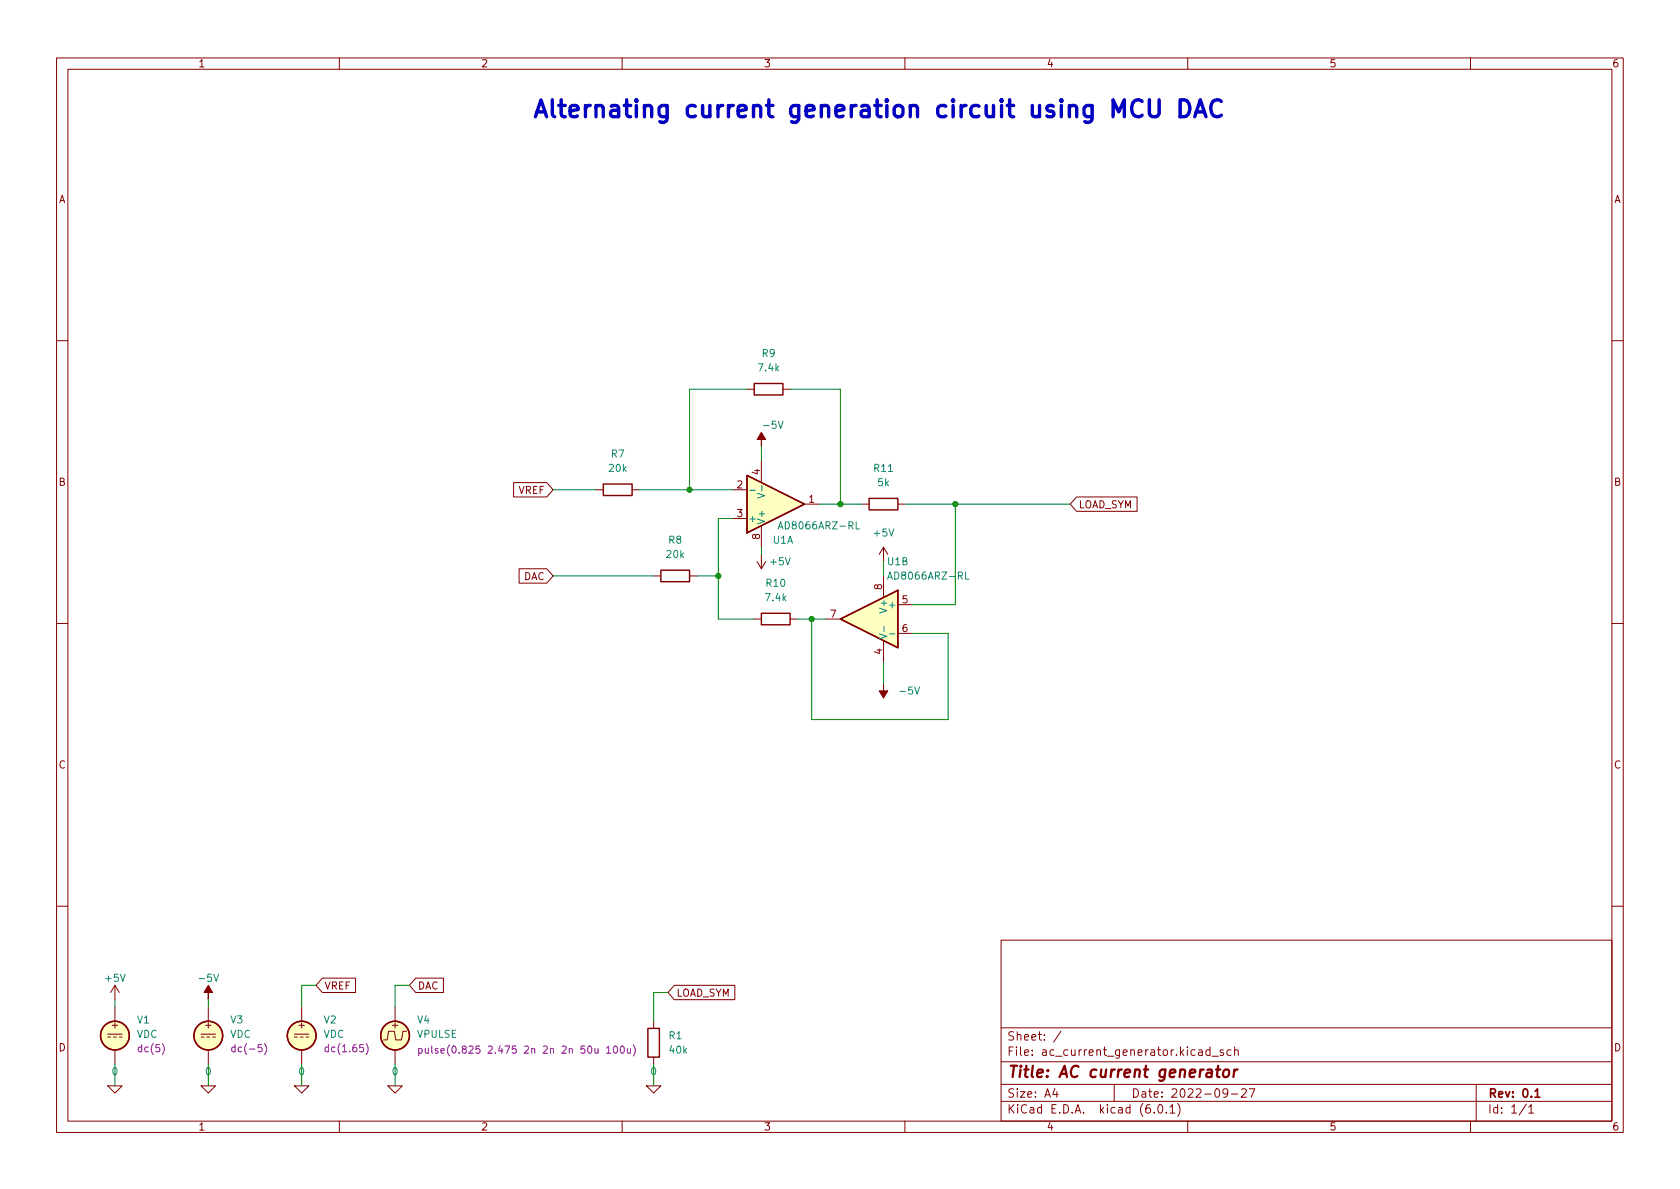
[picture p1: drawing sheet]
<svg xmlns="http://www.w3.org/2000/svg" width="297mm" height="210mm" viewBox="0 0 297 210" stroke-linecap="round" stroke-linejoin="round" font-family="sans-serif">
<path d="M0 .2h297v210.1h-297z" fill="#fff" stroke="#fff" stroke-width=".18"/>
<g fill="none" stroke="#840000" stroke-width=".18">
<path d="M10 10.2h277v190.1h-277zM12 12.2h273v186.1h-273zM60 10.2v2M110 10.2v2M160 10.2v2M210 10.2v2M260 10.2v2M10 60.2h2M132.1 68.8h1.2M138.4 68.8h1.3M285 60.2h2M90.8 85.3h5.9l1.1 1.3-1.1 1.3h-5.9z"/>
<path d="M105.4 86.6h1.3M111.8 86.6h1.2M129.5 86.6h2.6M129.5 91.7h2.6M133.9 99.3l.7 1.3M134.6 81.5v3.8M134.6 93v3.8M134.6 98v2.6M135.4 99.3l-.8 1.3M142.2 89.1h2.6M152.4 89.1h1.3M156.2 96.8l-.8 1.2"/>
<path d="M156.2 96.8v2.5M156.2 96.8l.8 1.2M158.7 89.1h1.3M190.3 87.9h10.7v2.5h-10.7l-1.1-1.3zM10 110.2h2M91.8 100.6h4.9l1.1 1.2-1.1 1.3h-4.9zM115.6 101.8h1.2M121.9 101.8h1.3M133.3 109.5h1.3M139.7 109.5h1.3M146 109.5h2.6M156.2 101.8v3.9"/>
<path d="M156.2 113.3v3.8M158.7 106.9h2.6M158.7 112h2.6M285 110.2h2M10 160.2h2M20.3 174.2l-.7 1.3M20.3 174.2v2.6M20.3 178v2.6M20.3 174.2l.8 1.3M36.8 178v2.6M53.3 178v2.6M57 173h5.9v2.5h-5.9l-1.1-1.3z"/>
<path d="M69.8 178v2.6M73.5 173h4.9v2.5h-4.9l-1.1-1.3zM119.2 174.2h10.7v2.6h-10.7l-1.1-1.3zM177 166.3h108v32h-108zM285 160.2h2M19 192h2.6l-1.3 1.3zM19 182.9h2.6M19 183.4h.6M20.1 183.4h.5M20.3 185.7v2.5M21.1 183.4h.5M35.6 192h2.5l-1.3 1.3z"/>
<path d="M35.6 182.9h2.5M35.6 183.4h.5M36.6 183.4h.5M36.8 185.7v2.5M37.6 183.4h.5M52.1 192h2.5l-1.3 1.3zM52.1 182.9h2.5M52.1 183.4h.5M53.1 183.4h.5M53.3 185.7v2.5M54.1 183.4h.5M60 198.3v2"/>
<path d="M68.6 192h2.5l-1.3 1.3zM69.8 185.7v2.5M71.9 182.4h-.7l-.2 1.5h-1l-.3-1.5h-1l-.2 1.5h-.7M110 198.3v2M114.3 192h2.5l-1.2 1.3zM115.6 180.6v1.3M115.6 186.9v1.3M160 198.3v2M177 194.8h108M177 191.8h108M177 187.8h108M177 181.8h108"/>
<path d="M186.5 192.5l-.4 1h1M186.9 193v1M187.6 182.4l-1.3 1.9M197 191.8v3M204.1 196.7v.1M204.9 195.4l.2-.1a.81 .81 0 0 1 .6 .7 .81 .81 0 0 1-.3 .8h-.2a.81 .81 0 0 1-.6-.6 .81 .81 0 0 1 .3-.8zM206.2 196.7v.1M206.9 195.8l.4-.5v1.5M206.9 196.8h.8M208.2 195.1a1.72 1.72 0 0 1 0 2.3M210 198.3v2M213.9 185.7l-.4-.1-.3 .3v.4l.2 .3h.5"/>
<path d="M213.9 185.1v1.5M214.3 186.8h1.1M216.3 185.7l-.4-.1-.2 .2 .1 .3 .5 .1v.4h-.6M217.1 193.2l-.3 .3h-.3l-.3-.3 .2-.6 .4-.1 .2 .2a.99 .99 0 0 1-.4 1.3h-.2M217.6 185.7l-.4-.1-.3 .3v.4l.2 .3h.5M217.7 193.5h1.2M218.3 185.8l.2-.2 .4 .1v.9M218.3 185.1v1.5M219.5 192.7l.6-.2 .2 .2 .1 .3-1 1h1M220.9 192.5h1l-.7 1.5M260 198.3v2M261 191.8v6.5"/>
<path d="M269.9 195.3l-1.3 1.9M270.3 195.8l.4-.5v1.5M270.3 196.8h.9"/>
</g>
<path d="M271.4 193l.4-.5v1.5M271.4 194h.9" fill="none" stroke="#840000" stroke-width=".3"/>
<path d="M215 189.1h.8M215.4 188.5l-.2 1.7v.2l.4 .1M216.4 189.3a.52 .52 0 0 1 .5-.2 .52 .52 0 0 1 .4 .4v.6a.55 .55 0 0 1-.5 .4 .55 .55 0 0 1-.6-.4zM218.3 189.1l-.2 1.4M218.8 189.1l-.4 .1-.2 .3" fill="none" stroke="#840000" stroke-width=".4"/>
<g fill="none" stroke="#840000" stroke-width=".25">
<path d="M133.3 67.8h5.1v2h-5.1zM106.7 85.6h5.1v2h-5.1zM132.1 84.1l10.1 5-10.1 5.1zM153.7 88.1h5v2.1h-5zM116.8 100.8h5.1v2.1h-5.1zM134.6 108.5h5.1v2h-5.1zM148.6 109.5l10.1-5.1v10.1zM114.6 181.9h2v5h-2z"/>
<circle cx="20.3" cy="183.1" r="2.54"/>
<circle cx="36.8" cy="183.1" r="2.54"/>
<circle cx="53.3" cy="183.1" r="2.54"/>
<circle cx="69.8" cy="183.1" r="2.54"/>
</g>
<g fill="#ffffc2" stroke="#ffffc2" stroke-width=".18">
<path d="M132.1 84.1l10.1 5-10.1 5.1z"/>
<path d="M148.6 109.5l10.1-5.1v10.1z"/>
<circle cx="53.3" cy="183.1" r="2.54"/>
<circle cx="36.8" cy="183.1" r="2.54"/>
<circle cx="69.8" cy="183.1" r="2.54"/>
<circle cx="20.3" cy="183.1" r="2.54"/>
</g>
<g fill="none" stroke="#840084" stroke-width=".18">
<path d="M41.6 185.2l-.4-.1-.2 .3 .1 .5h.5M46.8 184.5a1.46 1.46 0 0 1 0 2M64.7 184.5a1.46 1.46 0 0 1 0 2M74 185.5l.4-.1 .2 .2-.1 .6h-.5M74 185.4v1.3M75.2 185.4l.1 .8h.3l.1-.1M75.7 185.4v.8M76.3 185v1.1l.2 .1M77.4 185.5l-.3-.1-.2 .2 .1 .2 .4 .1v.3h-.5M108.6 185.1l.2-.1a.68 .68 0 0 1 .4 .6 .68 .68 0 0 1-.4 .6l-.2-.1-.1-.3zM109.8 185.1l.2-.1a.68 .68 0 0 1 .4 .6 .68 .68 0 0 1-.4 .6l-.2-.1-.1-.3zM110.9 185.4l.1 .8h.3l.2-.1"/>
<path d="M111.5 185.4v.8M112 184.8a1.46 1.46 0 0 1 0 1.9"/>
</g>
<g fill="#840000" stroke="#840000" stroke-width=".18">
<path d="M36.8 174.2l.8 1.3h-.8v1.3v-1.3h-.7z"/>
<path d="M134.6 76.4l.8 1.3h-.8v1.3v-1.3h-.7z"/>
<path d="M156.2 120.9v1.3h.8l-.8 1.2-.8-1.2h.8z"/>
</g>
<path d="M132.6 86.7h1M133.9 87.2l1.3 .5-1.3 .4M134.7 85.8v1M137.6 93.5l.4-1.2 .4 1.2M151.4 92.3v1.2h.6M155.5 112.1l1.3 .4-1.3 .5M156.3 110.7v1M156.9 102.4l.5-1.2 .4 1.2M157.3 112.1h.9M170.7 101.2v1.2h.6" fill="none" stroke="#008484" stroke-width=".18"/>
<path d="M203.2 17.6v2.5l.2 .3 .4 .2h.6l.3-.1 .2-.4v-2.5M208.7 17.6h.7a1.64 1.64 0 0 1 .7 2.6l-.3 .3-.4 .1h-.7zM211.5 19.8h1.4M215.9 17.9a1.12 1.12 0 0 0-1.2-.1 1.12 1.12 0 0 0-.6 1.1 1.27 1.27 0 0 0 .3 1.4 1.27 1.27 0 0 0 1.4 .2l.1-.1M211.2 20.6l1-3 1 3" fill="none" stroke="#0000c2" stroke-width=".6"/>
<g fill="none" stroke="#008400" stroke-width=".18">
<path d="M132.1 68.8h-10.2v17.8M134.6 79v2.5M139.7 68.8h8.9v20.3M97.8 86.6h7.6M113 86.6h16.5M129.5 91.7h-2.5v17.8h6.3M134.6 96.8v1.2M144.8 89.1h7.6M156.2 99.3v2.5M160 89.1h29.2M168.9 89.1v17.8h-7.6M97.8 101.8h17.8"/>
<path d="M123.2 101.8h3.8M141 109.5h5M143.5 109.5v17.7h24.1v-15.2h-6.3M156.2 117.1v3.8M20.3 176.8v1.2M36.8 176.8v1.2M55.9 174.2h-2.6v3.8M72.4 174.2h-2.6v3.8M118.1 175.5h-2.5v5.1M20.3 188.2v3.8M36.8 188.2v3.8M53.3 188.2v3.8"/>
<path d="M69.8 188.2v3.8M115.6 188.2v3.8"/>
</g>
<g fill="#008400" stroke="#008400" stroke-width=".18">
<circle cx="143.5" cy="109.5" r=".46"/>
<circle cx="121.9" cy="86.6" r=".46"/>
<circle cx="127" cy="101.8" r=".46"/>
<circle cx="148.6" cy="89.1" r=".46"/>
<circle cx="168.9" cy="89.1" r=".46"/>
</g>
<text font-size="4.2" fill="#0000c2" x="94" y="20.8">Alternating current generation circuit using MCU DAC</text>
<text font-size="2.8" fill="#840000" x="178" y="190.6">Title: AC current generator</text>
<g font-size="2.1" fill="#840000">
<text x="178" y="184">Sheet: /</text>
<text x="178" y="186.7">File: ac_current_generator.kicad_sch</text>
<text x="178" y="196.9">KiCad E.D.A. kicad (6.0.1)</text>
<text x="178" y="194.1">Size: A4</text>
<text x="200" y="194.1">Date: 2022-09-27</text>
<text x="263" y="194.1">Rev: 0.1</text>
<text x="263" y="196.9">Id: 1/1</text>
</g>
<g font-size="1.8" fill="#840000">
<text x="35" y="11.9">1</text>
<text x="85" y="11.9">2</text>
<text x="135" y="11.9">3</text>
<text x="185" y="11.9">4</text>
<text x="235" y="11.9">5</text>
<text x="285" y="11.9">6</text>
<text x="10.3" y="35.9">A</text>
<text x="285.3" y="35.9">A</text>
<text x="134.4" y="83.9" transform="rotate(-90 134.4 83.9)">4</text>
<text x="10.3" y="85.9">B</text>
<text x="91.6" y="87.3">VREF</text>
<text x="130.3" y="86.4">2</text>
<text x="143" y="88.9">1</text>
<text x="190.7" y="89.9">LOAD_SYM</text>
<text x="285.3" y="85.9">B</text>
<text x="130.3" y="91.4">3</text>
<text x="134.4" y="95.4" transform="rotate(-90 134.4 95.4)">8</text>
<text x="92.5" y="102.6">DAC</text>
<text x="156" y="104.2" transform="rotate(-90 156 104.2)">8</text>
<text x="159.5" y="106.7">5</text>
<text x="146.8" y="109.2">7</text>
<text x="159.5" y="111.8">6</text>
<text x="156" y="115.7" transform="rotate(-90 156 115.7)">4</text>
<text x="10.3" y="135.9">C</text>
<text x="285.3" y="135.9">C</text>
<text x="57.3" y="175">VREF</text>
<text x="73.8" y="175">DAC</text>
<text x="119.5" y="176.2">LOAD_SYM</text>
<text x="10.3" y="185.9">D</text>
<text x="19.8" y="181.9">+</text>
<text x="36.3" y="181.9">+</text>
<text x="52.8" y="181.9">+</text>
<text x="69.3" y="181.9">+</text>
<text x="285.3" y="185.9">D</text>
<text x="35" y="199.9">1</text>
<text x="85" y="199.9">2</text>
<text x="135" y="199.9">3</text>
<text x="185" y="199.9">4</text>
<text x="235" y="199.9">5</text>
<text x="285" y="199.9">6</text>
</g>
<g font-size="1.8" fill="#008484">
<text x="134.2" y="65.7">7.4k</text>
<text x="134.8" y="63.1">R9</text>
<text x="135.3" y="75.8">-5V</text>
<text x="107.7" y="83.4">20k</text>
<text x="108.1" y="80.9">R7</text>
<text x="154.6" y="83.4">R11</text>
<text x="155.2" y="86">5k</text>
<text x="132.2" y="92.3">+</text>
<text x="135.3" y="92.8" transform="rotate(-90 135.3 92.8)">V+</text>
<text x="138.2" y="93.6">AD8066ARZ-RL</text>
<text x="154.6" y="94.9">+5V</text>
<text x="117.9" y="98.7">20k</text>
<text x="118.2" y="96.1">R8</text>
<text x="136.3" y="99.9">+5V</text>
<text x="136.7" y="96.1">U1A</text>
<text x="156.9" y="99.9">U1B</text>
<text x="135.4" y="106.3">7.4k</text>
<text x="135.5" y="103.8">R10</text>
<text x="156.8" y="108" transform="rotate(-90 156.8 108)">V+</text>
<text x="157.6" y="107.6">+</text>
<text x="157.6" y="102.5">AD8066ARZ-RL</text>
<text x="159.4" y="122.8">-5V</text>
<text x="18.7" y="173.6">+5V</text>
<text x="35.5" y="173.6">-5V</text>
<text x="24.2" y="183.5">VDC</text>
<text x="24.3" y="181">V1</text>
<text x="40.7" y="183.5">VDC</text>
<text x="40.8" y="181">V3</text>
<text x="57.2" y="183.5">VDC</text>
<text x="57.3" y="181">V2</text>
<text x="73.7" y="183.5">VPULSE</text>
<text x="73.8" y="181">V4</text>
<text x="118.3" y="183.8">R1</text>
<text x="19.8" y="190.1">0</text>
<text x="36.3" y="190.1">0</text>
<text x="52.8" y="190.1">0</text>
<text x="69.4" y="190.1">0</text>
<text x="115.1" y="190.1">0</text>
<text x="118.4" y="186.3">40k</text>
</g>
<g font-size="1.8" fill="#840084">
<text x="24.7" y="186.1">dc(5)</text>
<text x="41.7" y="186.1">dc(-5)</text>
<text x="58" y="186.1">dc(1.65)</text>
<text x="77.7" y="186.3">pulse(0.825 2.475 2n 2n 2n 50u 100u)</text>
</g>
</svg>
